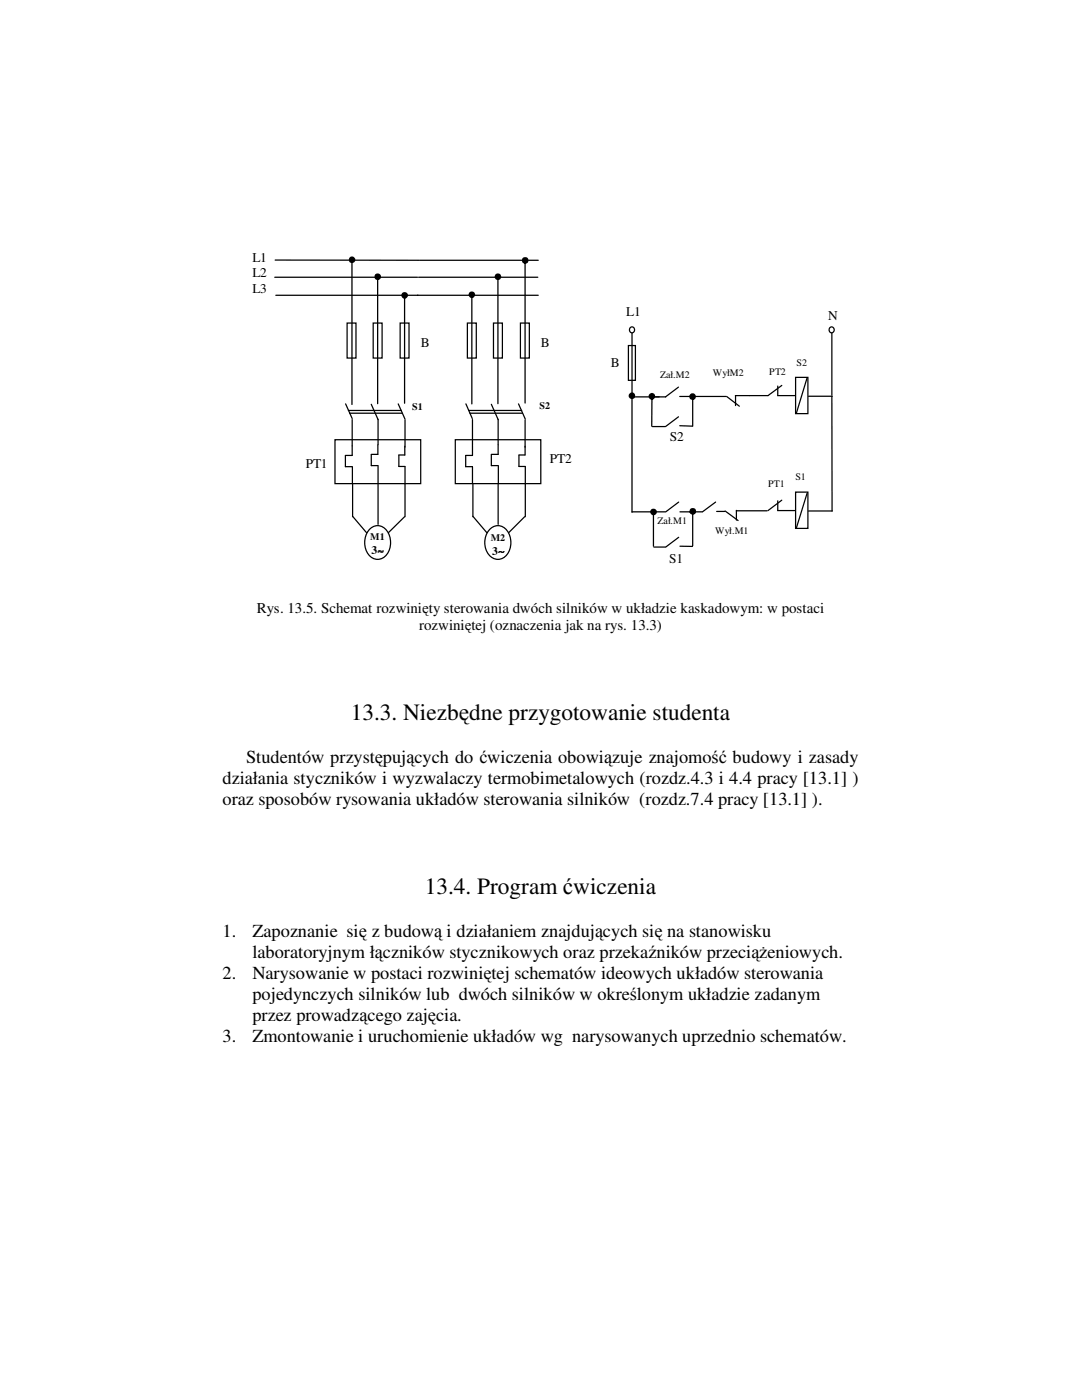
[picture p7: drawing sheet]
<svg xmlns="http://www.w3.org/2000/svg" width="216mm" height="279mm" viewBox="0 0 216 279" stroke-linecap="round" stroke-linejoin="round" font-family="sans-serif">
<path d="M79.8 64.5h1.8v7h-1.8z" fill="none" stroke="#000" stroke-width=".25"/>
<path d="M74.5 64.5h1.7v7h-1.7z" fill-rule="evenodd" fill="#fff"/>
<path d="M74.5 64.5h1.7v7h-1.7z" fill="none" stroke="#000" stroke-width=".25"/>
<path d="M69.3 64.5h1.8v7h-1.8z" fill-rule="evenodd" fill="#fff"/>
<path d="M54.8 55.3h28.5M54.9 51.9h28.7M55 58.9h28.4M69.3 64.5h1.7v7h-1.7zM69.5 81.9h10.6M69.8 82.5h10.5M70.4 96.6v6.5" fill="none" stroke="#000" stroke-width=".25"/>
<g fill="#000">
<path d="M70.1 51.8l.3 .1-.1 28.9-.2-.1zM69.6 51.8a.66 .66 0 0 1 1.3 0 .66 .66 0 0 1-1.3 0z"/>
<path d="M75.3 55.1l.2 .1v25.4l-.1 .1-.2-.1zM74.7 55.2a.66 .66 0 0 1 1.3 0 .66 .66 0 0 1-1.3 0z"/>
<path d="M80.6 58.8l.3 .1v21.6l-.2 .1-.1-.1zM80.1 58.9a.66 .66 0 0 1 1.3 0 .66 .66 0 0 1-1.3 0z"/>
</g>
<path d="M66.8 87.8h17.1v8.7h-17.1z" fill-rule="evenodd" fill="#fff"/>
<g fill="none" stroke="#000" stroke-width=".25">
<path d="M66.8 87.8h17.1v8.7h-17.1zM68.9 90.9v2.2h1.4M69 80.6l1.3 2.9M70.3 83.7v7.2h-1.4M70.3 93.2v3.3M74.1 90.7v2.2h1.3M74.1 80.7l1.3 3M75.4 88.8v1.9h-1.3M75.4 93v3.4M75.4 96.6v8M79.5 80.6l1.3 3.1M79.6 90.8v2.3h1.2"/>
<path d="M80.8 89.1v1.7h-1.2M80.8 93.1v10M70.4 103l2.8 3.4M80.7 103.1l-3.2 3.2"/>
</g>
<path d="M73.7 105.6a2.31 2.31 0 0 1 4 1.2 3.6 3.6 0 0 1-1.8 4.7 2.59 2.59 0 0 1-3.1-2.4 4.1 4.1 0 0 1 .9-3.5z" fill-rule="evenodd" fill="#fff"/>
<path d="M73.7 105.6a2.31 2.31 0 0 1 4 1.2 3.6 3.6 0 0 1-1.8 4.7 2.59 2.59 0 0 1-3.1-2.4 4.1 4.1 0 0 1 .9-3.5z" fill="none" stroke="#000" stroke-width=".25"/>
<g fill="#fff">
<path d="M83.9 66.8h2.8v4.2h-2.8z" fill-rule="evenodd"/>
<path d="M61 90.8h4.5v3.8h-4.5z" fill-rule="evenodd"/>
</g>
<path d="M75.4 83.7v5M80.8 83.8v5.4" fill="none" stroke="#000" stroke-width=".25"/>
<path d="M103.8 64.5h1.8v7h-1.8z" fill-rule="evenodd" fill="#fff"/>
<path d="M103.8 64.5h1.8v7h-1.8z" fill="none" stroke="#000" stroke-width=".25"/>
<path d="M98.5 64.5h1.7v7h-1.7z" fill-rule="evenodd" fill="#fff"/>
<path d="M98.5 64.5h1.7v7h-1.7z" fill="none" stroke="#000" stroke-width=".25"/>
<path d="M93.3 64.5h1.7v7h-1.7z" fill-rule="evenodd" fill="#fff"/>
<path d="M83.3 58.9h24.1M83.5 55.3h23.8M83.7 51.9h23.7M93.3 64.5h1.7v7h-1.7zM93.5 81.9h10.6M93.8 82.5h10.5M94.4 96.6v6.5" fill="none" stroke="#000" stroke-width=".25"/>
<g fill="#000">
<path d="M94.1 58.7l.2 .1v21.8l-.2 .1-.1-.1zM93.5 58.8a.66 .66 0 0 1 1.3 0 .66 .66 0 0 1-1.3 0z"/>
<path d="M99.3 55.1l.2 .1v25.4l-.1 .1-.2-.1zM98.7 55.2a.67 .67 0 0 1 1.3 0 .67 .67 0 0 1-1.3 0z"/>
<path d="M104.7 51.9h.2v28.5l-.1 .2-.2-.2zM104.1 52a.7 .7 0 0 1 1.4 0 .7 .7 0 0 1-1.4 0z"/>
</g>
<path d="M90.8 87.8h17.1v8.7h-17.1z" fill-rule="evenodd" fill="#fff"/>
<g fill="none" stroke="#000" stroke-width=".25">
<path d="M90.8 87.8h17.1v8.7h-17.1zM92.9 90.9v2.2h1.4M93 80.6l1.2 2.9M94.3 83.7v7.2h-1.4M94.3 93.2v3.3M98 90.7v2.2h1.4M98 80.7l1.4 3M99.4 88.8v1.9h-1.4M99.4 96.6v8M99.4 93v3.4M103.5 80.6l1.3 3.1M103.5 90.8v2.3h1.3"/>
<path d="M104.8 89.1v1.7h-1.3M104.8 93.1v10M94.4 103l2.8 3.4M104.7 103.1l-3.2 3.2"/>
</g>
<path d="M97.7 105.6a2.32 2.32 0 0 1 4 1.2 3.6 3.6 0 0 1-1.7 4.7 2.86 2.86 0 0 1-3.3-3.2 3.8 3.8 0 0 1 1-2.7z" fill-rule="evenodd" fill="#fff"/>
<path d="M97.7 105.6a2.32 2.32 0 0 1 4 1.2 3.6 3.6 0 0 1-1.7 4.7 2.86 2.86 0 0 1-3.3-3.2 3.8 3.8 0 0 1 1-2.7z" fill="none" stroke="#000" stroke-width=".25"/>
<g fill="#fff">
<path d="M107.9 66.8h2.8v4.2h-2.8z" fill-rule="evenodd"/>
<path d="M109.7 89.9h4.8v4.7h-4.8z" fill-rule="evenodd"/>
</g>
<path d="M99.4 83.7v5M104.8 83.8v5.4" fill="none" stroke="#000" stroke-width=".25"/>
<g fill="#fff">
<path d="M82.3 79.9h2.7v4.1h-2.7z" fill-rule="evenodd"/>
<path d="M125.4 69h1.4v6.9h-1.4z" fill-rule="evenodd"/>
</g>
<path d="M125.4 69h1.4v6.9h-1.4zM126.1 66.5v12.3" fill="none" stroke="#000" stroke-width=".25"/>
<circle cx="126.1" cy="65.8" r=".56" fill="#fff"/>
<g fill="none" stroke="#000" stroke-width=".25">
<path d="M126.1 79.2h5.4M137.7 79.1h7.2M155.2 77v2h3.4M156 76.9l-2.8 2.1h-6.5M161.3 79.1h4.8M166 66.5v12.3M130.2 102.2h2.6M135.4 100.2l-2.6 2M135.7 102.2h3.1"/>
<circle cx="126.1" cy="65.8" r=".56"/>
</g>
<path d="M158.7 75.3h2.5v7.2h-2.5z" fill-rule="evenodd" fill="#fff"/>
<path d="M158.7 75.3h2.5v7.3h-2.5z" fill="none" stroke="#000" stroke-width=".25"/>
<circle cx="165.9" cy="65.8" r=".56" fill="#fff"/>
<g fill="none" stroke="#000" stroke-width=".25">
<path d="M161 75.4l-2.1 7M166 79v23M155.2 99.9v2h3.4M156 99.8l-2.8 2.1M161.3 102h4.8"/>
<circle cx="165.9" cy="65.8" r=".56"/>
</g>
<path d="M158.7 98.2h2.5v7.3h-2.5z" fill-rule="evenodd" fill="#fff"/>
<g fill="none" stroke="#000" stroke-width=".25">
<path d="M130.3 79.2h2.5M135.4 77.3l-2.6 1.9M135.6 79.1h2.5M145 79.1l2.5 2M146.8 79v1.9M130.2 85.1h2.5M135.4 83.2l-2.6 1.9M135.6 85h2.5M158.7 98.2h2.5v7.3h-2.5zM161 98.5l-2.1 6.8M126.1 102.2h4.2M130.5 109.2h2.3"/>
<path d="M135.4 107.2l-2.6 2M135.7 109l2.5 .1M137.5 102.2h2.6M142.8 100.2l-2.6 2M143 102.1h1.6M146.9 101.9h6.2"/>
</g>
<g fill="#000">
<path d="M130 79l.2 .1v5.9l-.2 .2-.1-.2zM129.4 79.1a.66 .66 0 0 1 1.3 0 .66 .66 0 0 1-1.3 0z"/>
<path d="M138.1 79.1l.2 .1v5.8l-.1 .2-.1-.1zM137.5 79.1a.7 .7 0 0 1 1.4 0 .7 .7 0 0 1-1.4 0z"/>
<path d="M126 78.9l.2 .1v23.2l-.1 .2-.1-.2zM125.4 79a.7 .7 0 0 1 1.4 0 .7 .7 0 0 1-1.4 0z"/>
<path d="M130.3 102.1l.2 .1v6.8l-.1 .1-.1-.1zM129.7 102.2a.7 .7 0 0 1 1.4 0 .7 .7 0 0 1-1.4 0z"/>
<path d="M138.1 101.9l.2 .2v6.8l-.1 .2-.1-.2zM137.6 102.1a.67 .67 0 0 1 1.3 0 .67 .67 0 0 1-1.3 0z"/>
</g>
<path d="M121.9 70.7h2.8v4.1h-2.8z" fill-rule="evenodd" fill="#fff"/>
<path d="M144.7 102l2.6 1.9M146.9 101.9v1.9" fill="none" stroke="#000" stroke-width=".25"/>
<path d="M107.6 79.7h2.8v4.1h-2.8z" fill-rule="evenodd" fill="#fff"/>
<g font-size="4.7">
<text x="70" y="143.6">13.3. Niezbędne przygotowanie studenta</text>
<text x="84.8" y="178.4">13.4. Program ćwiczenia</text>
</g>
<g font-size="3.7">
<text x="49.1" y="152.2">Studentów przystępujących do ćwiczenia obowiązuje znajomość budowy i zasady</text>
<text x="44.4" y="156.5">działania styczników i wyzwalaczy termobimetalowych (rozdz.4.3 i 4.4 pracy [13.1] )</text>
<text x="44.4" y="160.7">oraz sposobów rysowania układów sterowania silników (rozdz.7.4 pracy [13.1] ).</text>
<text x="44.4" y="187.1">1.</text>
<text x="50.4" y="187.1">Zapoznanie się z budową i działaniem znajdujących się na stanowisku</text>
<text x="50.4" y="191.3">laboratoryjnym łączników stycznikowych oraz przekaźników przeciążeniowych.</text>
<text x="44.4" y="195.5">2.</text>
<text x="50.4" y="195.5">Narysowanie w postaci rozwiniętej schematów ideowych układów sterowania</text>
<text x="50.4" y="199.6">pojedynczych silników lub dwóch silników w określonym układzie zadanym</text>
<text x="50.4" y="203.8">przez prowadzącego zajęcia.</text>
<text x="44.4" y="208">3.</text>
<text x="50.4" y="208">Zmontowanie i uruchomienie układów wg narysowanych uprzednio schematów.</text>
</g>
<g font-size="3">
<text x="51.2" y="122.4">Rys. 13.5. Schemat rozwinięty sterowania dwóch silników w układzie kaskadowym: w postaci</text>
<text x="83.6" y="125.8">rozwiniętej (oznaczenia jak na rys. 13.3)</text>
</g>
<g font-size="2.7">
<text x="50.4" y="52.2">L1</text>
<text x="50.4" y="55.3">L2</text>
<text x="50.4" y="58.4">L3</text>
<text x="125" y="63">L1</text>
<text x="165.3" y="63.8">N</text>
<text x="83.9" y="69.3">B</text>
<text x="107.9" y="69.3">B</text>
<text x="121.9" y="73.2">B</text>
<text x="133.6" y="88">S2</text>
<text x="61" y="93.3">PT1</text>
<text x="109.7" y="92.4">PT2</text>
<text x="133.5" y="112.3">S1</text>
</g>
<g font-size="2.3">
<text x="74.1" y="110.6">3∼</text>
<text x="98.2" y="110.7">3∼</text>
</g>
<g font-size="2">
<text x="131.7" y="75.4">Zał.M2</text>
<text x="142.2" y="75">WyłM2</text>
<text x="153.5" y="74.9">PT2</text>
<text x="158.9" y="73">S2</text>
<text x="82.3" y="81.8">S1</text>
<text x="107.7" y="81.6">S2</text>
<text x="158.7" y="95.8">S1</text>
<text x="153.3" y="97.2">PT1</text>
<text x="73.9" y="107.9">M1</text>
<text x="131.2" y="104.5">Zał.M1</text>
<text x="142.7" y="106.6">Wył.M1</text>
<text x="98" y="108">M2</text>
</g>
</svg>
